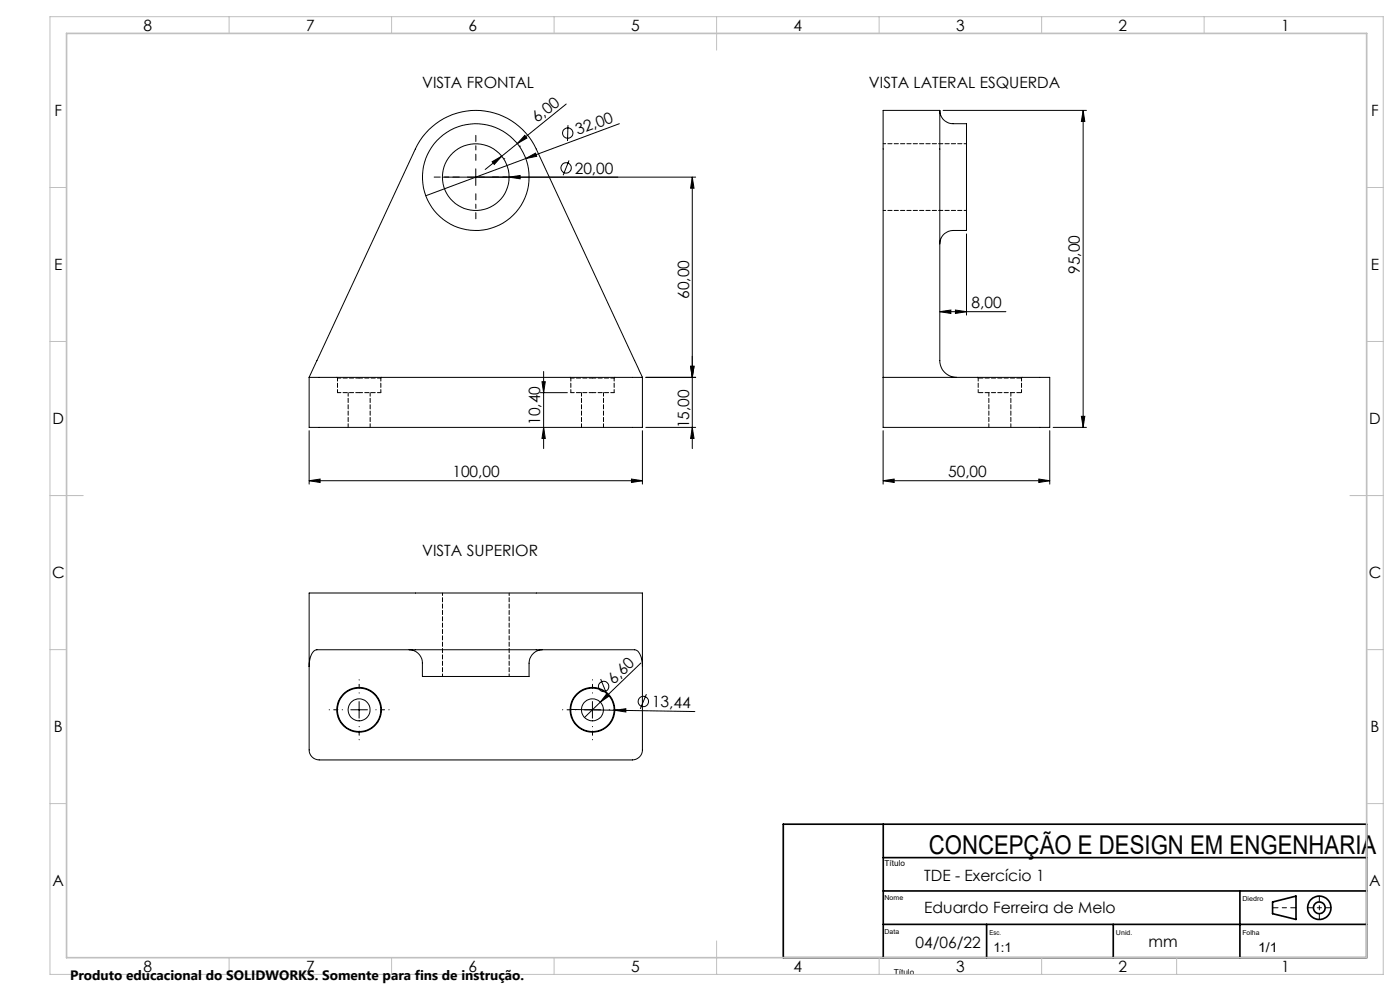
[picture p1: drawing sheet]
<svg xmlns="http://www.w3.org/2000/svg" width="420mm" height="297mm" viewBox="0 0 420 297" stroke-linecap="round" stroke-linejoin="round" font-family="sans-serif">
<g fill="none" stroke="#000" stroke-width=".3">
<path d="M169.9 31.2l-14.7 11.8M170.4 37.5l-.1 4.8M185.8 37.1l-28.1 10.4M281.9 33.1a3.9 3.9 0 0 0 4 4h4v32h-4a4 4 0 0 0-4 4M281.9 33.1v75a5 5 0 0 0 5 5M281.9 33.1h-17v95h50v-15h-50M282.9 33.1h43M324.9 33.1l.5 3.3h-1zM324.9 33.1v95M132.7 53.1h76M142.7 50.6v5M147.6 48.5l2.9-1.7-2.2 2.5z"/>
<path d="M150.5 46.8l-4.9 4M151.1 47.6h.1M152.7 53.1l3.3-.5v1zM155.2 43l-4.7 3.8M155.8 43.8h.1M157.4 40.6l.7 .8-2.9 1.6zM157.7 47.5l3-1.6 .3 .9zM157.7 47.5l-30 11.2M170.7 48.1l-1.8 4.4M207.7 53.1l.5 3.3h-1zM207.7 53.1v81.3M289.9 70.1v24.3"/>
<path d="M281.9 93.4l3.4-.5v1zM281.9 93.4h19.9M286.6 92.9l3.3 .5-3.3 .5zM92.7 113.1h100M92.7 113.1v15h100v-15M92.7 113.1l31.9-68.4a20 20 0 0 1 18.1-11.6 20 20 0 0 1 18.2 11.6l31.8 68.4M162.1 117.7h8.1M162.6 114.4h1l-.5 3.3zM163.1 111.3v23.1M193.7 113.1h15M207.2 109.8h1l-.5 3.3zM92.7 129.1v16"/>
<path d="M163.1 128.1l.5 3.3h-1zM192.7 129.1v16M193.7 128.1h15M207.7 128.1l.5 3.3h-1zM264.9 129.1v16M314.9 129.1v16M315.9 128.1h10M324.4 124.8h1l-.5 3.3zM92.7 144.1l3.3-.5v1zM92.7 144.1h100M189.4 143.6l3.3 .5-3.3 .5zM264.9 144.1l3.4-.5v1z"/>
<path d="M264.9 144.1h50M311.6 143.6l3.3 .5-3.3 .5zM92.7 177.7h100v47.1a3 3 0 0 1-3 2.9h-94a3 3 0 0 1-3-2.9zM92.7 199.7a5.2 5.2 0 0 1 2-4.9l95.7-.1a3.1 3.1 0 0 1 2.1 3l.2 2M122.7 194.7a4 4 0 0 1 4 4.1v3.9h32v-3.9a4.1 4.1 0 0 1 4-4.1M192.3 198.7l-12.2 11.7M105.2 212.7h5M107.7 210.3v4.9M171 212.6l13.5 .3M175.2 212.7h5M177.7 210.3v4.9M180.1 210.4l-4.7 4.6"/>
<path d="M180.2 203.5l1.8 4.5M182.1 207.8l.7 .7-2.7 1.9zM184.5 212.9l3.2-.5v1zM184.5 212.9l24 .4M193.9 208l-1.8 4.4"/>
<circle cx="170.3" cy="39.9" r="1.55"/>
<circle cx="142.7" cy="53.1" r="10"/>
<circle cx="142.7" cy="53.1" r="16"/>
<circle cx="169.8" cy="50.3" r="1.56"/>
<circle cx="107.7" cy="212.7" r="6.7"/>
<circle cx="107.7" cy="212.7" r="3.3"/>
<circle cx="107.7" cy="212.7" r="6.5"/>
<circle cx="177.7" cy="212.7" r="3.3"/>
<circle cx="177.7" cy="212.7" r="6.7"/>
<circle cx="177.7" cy="212.7" r="6.5"/>
<circle cx="181.1" cy="205.7" r="1.56"/>
<circle cx="193" cy="210.2" r="1.56"/>
</g>
<g fill="none" stroke="#000" stroke-width=".5">
<path d="M235 247h175v40h-175zM265 247v40M265 257h145M265 267h145M265 277h145M296 277v10M334 277v10M372 267v20M381.8 270.3l7-1.7v7l-7-1.8z"/>
<circle cx="395.8" cy="272.1" r="3.5"/>
<circle cx="395.8" cy="272.1" r="1.76"/>
</g>
<path d="M137.7 53.1h-7.5M142.7 48.1v-7.5M142.7 58.1v7.5M147.7 53.1h7.5" fill="none" stroke="#000" stroke-width=".3" stroke-dasharray="15.2 1.3 1.3 1.3" stroke-dashoffset="13.4"/>
<path d="M102.7 212.7h-4M107.7 207.7v-4M107.7 217.7v4M112.7 212.7h4M172.7 212.7h-4M177.7 207.7v-4M177.7 217.7v4M182.7 212.7h4" fill="none" stroke="#000" stroke-width=".3" stroke-dasharray="15.2 1.3 1.3 1.3" stroke-dashoffset="15.1"/>
<path d="M381.8 272.1h7M392.3 272.1h7M395.8 268.6v7" fill="none" stroke="#000" stroke-width=".3" stroke-dasharray="15.2 1.3 1.3 1.3" stroke-dashoffset="13.6"/>
<g fill="none" stroke="#c0c0c0" stroke-width=".3">
<path d="M15 5h400v287h-400zM68.7 5v5M117.5 5v5M166.2 5v5M215 5v10M263.7 5v5M312.5 5v5M361.2 5v5M15 56.2h5M410 56.2h5M15 102.3h5M410 102.3h5"/>
<path d="M15 148.5h10M405 148.5h10M15 194.7h5M410 194.7h5M15 240.8h5M410 240.8h5M68.7 287v5M117.5 287v5M166.2 287v5M215 282v10M263.7 287v5M312.5 287v5"/>
<path d="M353 287v5"/>
</g>
<path d="M20 10h390v277h-390z" fill="none" stroke="#c0c0c0" stroke-width=".5"/>
<g fill="#000">
<path d="M152.7 53.1l3.3-.5v1zM157.7 47.5l3-1.6 .3 .9zM182.1 207.8l.7 .7-2.7 1.9zM184.5 212.9l3.2-.5v1z"/>
<path d="M147.6 48.5l2.9-1.7-2.2 2.5zM157.4 40.6l.7 .8-2.9 1.6z"/>
<path d="M281.9 93.4l3.4-.5v1zM286.6 92.9l3.3 .5-3.3 .5z"/>
<path d="M207.2 109.8h1l-.5 3.3zM207.7 53.1l.5 3.3h-1z"/>
<path d="M207.2 109.8h1l-.5 3.3zM207.7 128.1l.5 3.3h-1zM162.6 114.4h1l-.5 3.3zM163.1 128.1l.5 3.3h-1z"/>
<path d="M324.4 124.8h1l-.5 3.3zM324.9 33.1l.5 3.3h-1z"/>
<path d="M189.4 143.6l3.3 .5-3.3 .5zM92.7 144.1l3.3-.5v1z"/>
<path d="M311.6 143.6l3.3 .5-3.3 .5zM264.9 144.1l3.4-.5v1z"/>
</g>
<g fill="none" stroke="#000" stroke-width=".3" stroke-dasharray="1.3 .6" stroke-dashoffset=".2">
<path d="M101.2 113.3h6.5M101.2 117.7h6.5M104.4 117.7v10.4M107.7 113.3h6.5M107.7 117.7h6.5M171.2 113.3h6.5M171.2 117.7h6.5M174.4 117.7v10.4M177.7 113.3h6.5M177.7 117.7h6.5M296.7 117.7v10.4M111 128.1v-10.4"/>
<path d="M181 128.1v-10.4M303.3 128.1v-10.4"/>
</g>
<path d="M101 113.1l.2 .2M114.2 113.3l.3-.2M171 113.1l.2 .2M184.2 113.3l.3-.2M293.2 113.1l.3 .2M306.5 113.3l.2-.2" fill="none" stroke="#000" stroke-width=".3" stroke-dasharray="1.3 .6"/>
<path d="M101.2 113.3v4.4M114.2 117.7v-4.4M171.2 113.3v4.4M184.2 117.7v-4.4M293.5 113.3v4.4M306.5 117.7v-4.4" fill="none" stroke="#000" stroke-width=".3" stroke-dasharray="1.3 .6" stroke-dashoffset=".3"/>
<path d="M290 43.1h-25M265 63.1h25M132.7 177.7v25M152.7 202.7v-25" fill="none" stroke="#000" stroke-width=".3" stroke-dasharray="1.3 .6" stroke-dashoffset=".5"/>
<path d="M293.5 113.3h13M293.5 117.7h13" fill="none" stroke="#000" stroke-width=".3" stroke-dasharray="1.3 .6" stroke-dashoffset="-.1"/>
<text font-size="7.8" x="278.6" y="255.9">CONCEPÇÃO E DESIGN EM ENGENHARIA</text>
<g font-size="4.7">
<text x="43.1" y="9.2">8</text>
<text x="91.8" y="9.2">7</text>
<text x="140.6" y="9.2">6</text>
<text x="189.3" y="9.2">5</text>
<text x="238.1" y="9.2">4</text>
<text x="286.8" y="9.2">3</text>
<text x="335.6" y="9.2">2</text>
<text x="384.3" y="9.2">1</text>
<text x="126.6" y="26.3">VISTA FRONTAL</text>
<text x="260.7" y="26.3">VISTA LATERAL ESQUERDA</text>
<text x="16.4" y="34.8">F</text>
<text x="411.4" y="34.8">F</text>
<text x="161.2" y="36.9" transform="rotate(-39 161.2 36.9)">6,00</text>
<text x="173.3" y="40.6" transform="rotate(-20 173.3 40.6)">32,00</text>
<text x="172.4" y="52">20,00</text>
<text x="16.3" y="80.9">E</text>
<text x="323.9" y="82.1" transform="rotate(-90 323.9 82.1)">95,00</text>
<text x="411.3" y="80.9">E</text>
<text x="206.7" y="89.6" transform="rotate(-90 206.7 89.6)">60,00</text>
<text x="291.4" y="92.4">8,00</text>
<text x="15.8" y="127.1">D</text>
<text x="162.1" y="127.3" transform="rotate(-90 162.1 127.3)">10,40</text>
<text x="206.7" y="128.4" transform="rotate(-90 206.7 128.4)">15,00</text>
<text x="410.8" y="127.1">D</text>
<text x="135.7" y="143.1">100,00</text>
<text x="284.4" y="143.1">50,00</text>
<text x="126.6" y="166.7">VISTA SUPERIOR</text>
<text x="15.6" y="173.3">C</text>
<text x="410.6" y="173.3">C</text>
<text x="184.1" y="205.2" transform="rotate(-44 184.1 205.2)">6,60</text>
<text x="195.6" y="212" transform="rotate(1 195.6 212)">13,44</text>
<text x="16.2" y="219.4">B</text>
<text x="411.2" y="219.4">B</text>
<text x="277.3" y="264">TDE - Exercício 1</text>
<text x="15.8" y="265.6">A</text>
<text x="410.8" y="265.6">A</text>
<text x="277.3" y="273.8">Eduardo Ferreira de Melo</text>
<text x="274.6" y="284.2">04/06/22</text>
<text x="344.6" y="283.9">mm</text>
<text x="43.1" y="291.2">8</text>
<text x="91.8" y="291.2">7</text>
<text x="140.6" y="291.2">6</text>
<text x="189.3" y="291.2">5</text>
<text x="238.1" y="291.2">4</text>
<text x="286.8" y="291.2">3</text>
<text x="335.6" y="291.2">2</text>
<text x="384.3" y="291.2">1</text>
</g>
<text font-size="4.1" x="21" y="293.7">Produto educacional do SOLIDWORKS. Somente para fins de instrução.</text>
<g font-size="4">
<text x="298" y="285.2">1:1</text>
<text x="377.4" y="285.2">1/1</text>
</g>
<g font-size="2.5">
<text x="265.4" y="259.7">Título</text>
<text x="268.1" y="292.1">Título</text>
</g>
<g font-size="2">
<text x="265.4" y="269.8">Nome</text>
<text x="372.7" y="270">Diedro</text>
<text x="265.4" y="279.9">Data</text>
<text x="296.9" y="280.1">Esc.</text>
<text x="334.8" y="280.1">Unid.</text>
<text x="372.7" y="280.1">Folha</text>
</g>
</svg>
